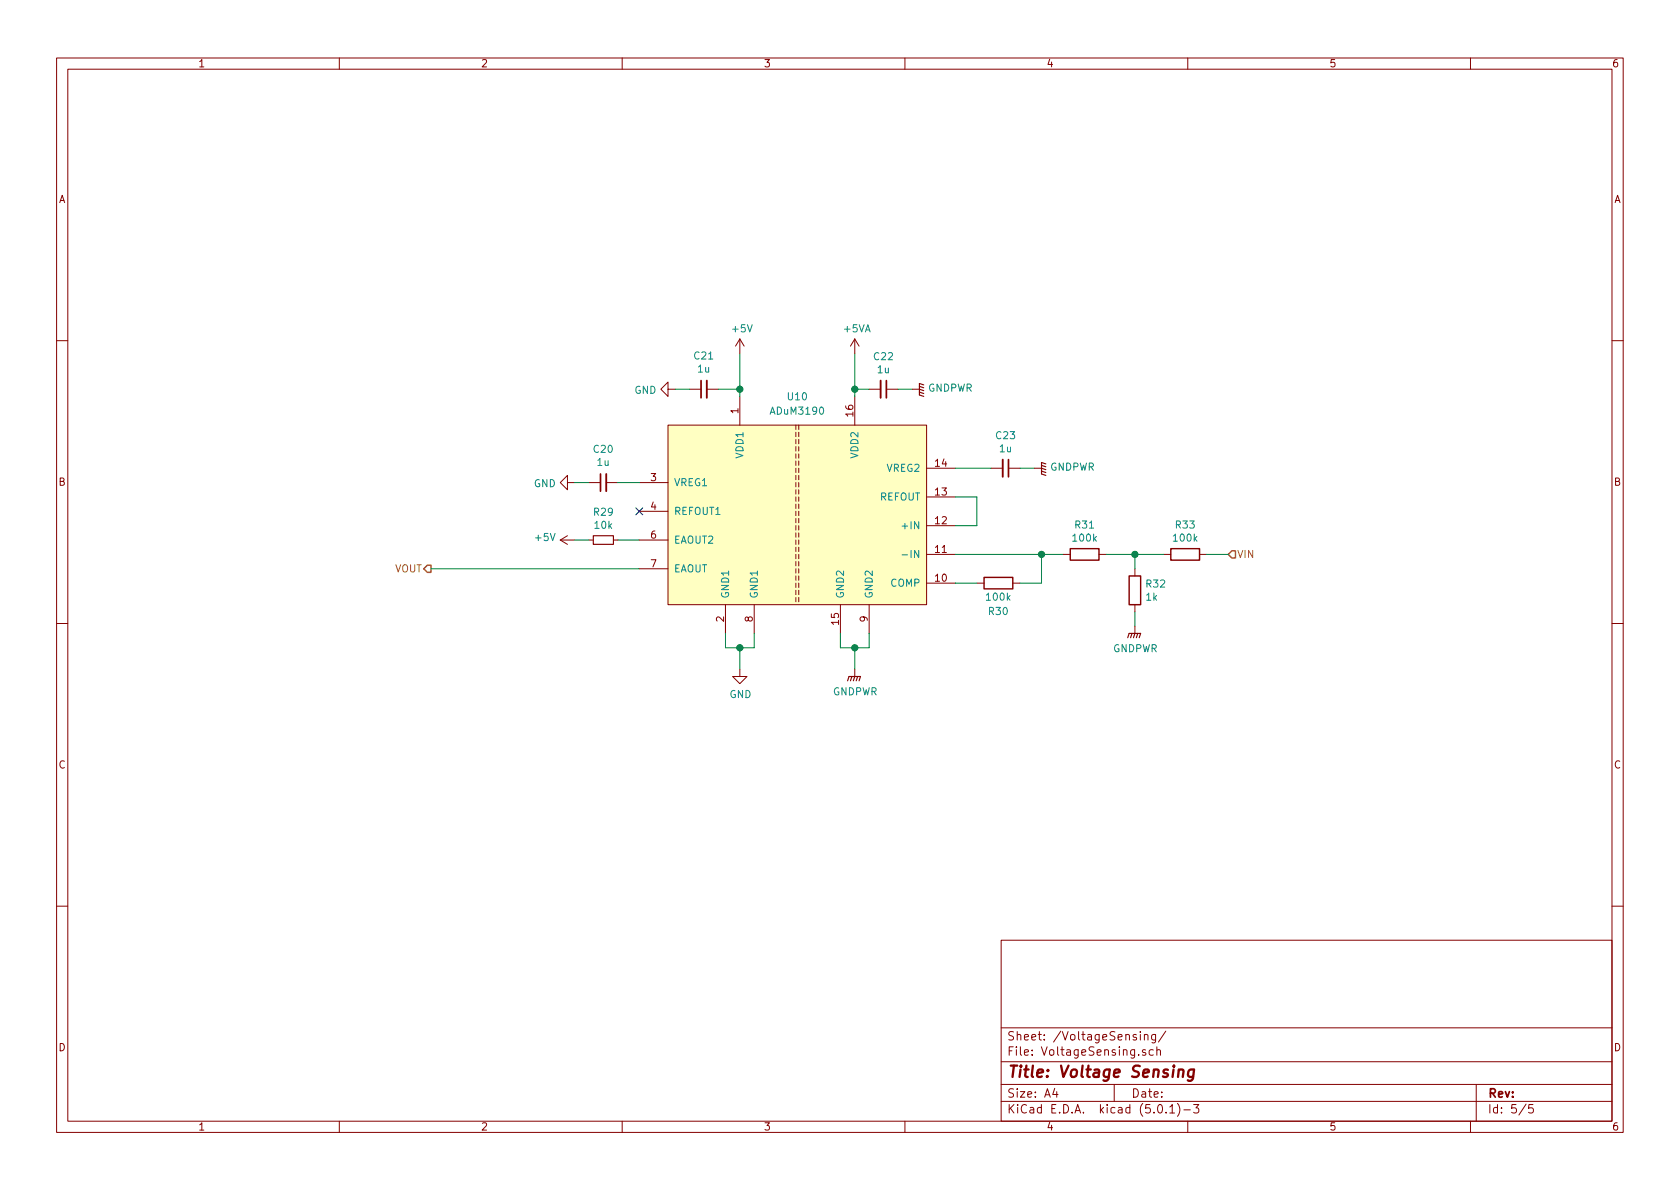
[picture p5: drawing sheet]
EESchema Schematic File Version 4
LIBS:spindleMD_v2-cache
EELAYER 26 0
EELAYER END
$Descr A4 11693 8268
encoding utf-8
Sheet 5 5
Title "Voltage Sensing"
Date ""
Rev ""
Comp ""
Comment1 ""
Comment2 ""
Comment3 ""
Comment4 ""
$EndDescr
$Comp
L mylib:ADuM3190 U10
U 1 1
P 5550 3650
F 0 "U10" H 5550 4550 50  0000 C CNN
F 1 "ADuM3190" H 5550 4450 50  0000 C CNN
F 2 "Housings_SSOP:QSOP-16_3.9x4.9mm_Pitch0.635mm" H 5550 3650 50  0001 C CNN
F 3 "" H 5550 3650 50  0001 C CNN
	1    5550 3650
	1    0    0    -1  
$EndComp
Text HLabel 3000 3950 0    50   Output ~ 0
VOUT
Text HLabel 8550 3850 2    50   Input ~ 0
VIN
$Comp
L power:GND #PWR055
U 1 1
P 5150 4650
F 0 "#PWR055" H 5150 4400 50  0001 C CNN
F 1 "GND" H 5155 4477 50  0000 C CNN
F 2 "" H 5150 4650 50  0001 C CNN
F 3 "" H 5150 4650 50  0001 C CNN
	1    5150 4650
	1    0    0    -1  
$EndComp
Wire Wire Line
	5050 4400 5050 4500
Wire Wire Line
	5050 4500 5150 4500
Wire Wire Line
	5150 4500 5150 4650
Wire Wire Line
	5250 4500 5150 4500
Connection ~ 5150 4500
Wire Wire Line
	5250 4400 5250 4500
$Comp
L Device:R_Small R29
U 1 1
P 4200 3750
F 0 "R29" V 4004 3750 50  0000 C CNN
F 1 "10k" V 4095 3750 50  0000 C CNN
F 2 "Resistors_SMD:R_0603_HandSoldering" H 4200 3750 50  0001 C CNN
F 3 "~" H 4200 3750 50  0001 C CNN
	1    4200 3750
	0    1    1    0   
$EndComp
NoConn ~ 4450 3550
Wire Wire Line
	3000 3950 4450 3950
Wire Wire Line
	5150 2450 5150 2700
$Comp
L power:+5V #PWR052
U 1 1
P 4000 3750
F 0 "#PWR052" H 4000 3600 50  0001 C CNN
F 1 "+5V" V 4015 3878 50  0000 L CNN
F 2 "" H 4000 3750 50  0001 C CNN
F 3 "" H 4000 3750 50  0001 C CNN
	1    4000 3750
	0    -1   -1   0   
$EndComp
$Comp
L power:+5V #PWR054
U 1 1
P 5150 2450
F 0 "#PWR054" H 5150 2300 50  0001 C CNN
F 1 "+5V" H 5165 2623 50  0000 C CNN
F 2 "" H 5150 2450 50  0001 C CNN
F 3 "" H 5150 2450 50  0001 C CNN
	1    5150 2450
	1    0    0    -1  
$EndComp
Wire Wire Line
	5950 2450 5950 2700
$Comp
L power:GNDPWR #PWR057
U 1 1
P 5950 4650
F 0 "#PWR057" H 5950 4450 50  0001 C CNN
F 1 "GNDPWR" H 5954 4496 50  0000 C CNN
F 2 "" H 5950 4600 50  0001 C CNN
F 3 "" H 5950 4600 50  0001 C CNN
	1    5950 4650
	1    0    0    -1  
$EndComp
Wire Wire Line
	5850 4400 5850 4500
Wire Wire Line
	5850 4500 5950 4500
Wire Wire Line
	6050 4500 6050 4400
Wire Wire Line
	5950 4500 5950 4650
Connection ~ 5950 4500
Wire Wire Line
	5950 4500 6050 4500
$Comp
L Device:R R33
U 1 1
P 8250 3850
F 0 "R33" V 8043 3850 50  0000 C CNN
F 1 "100k" V 8134 3850 50  0000 C CNN
F 2 "Resistors_SMD:R_0603_HandSoldering" V 8180 3850 50  0001 C CNN
F 3 "~" H 8250 3850 50  0001 C CNN
	1    8250 3850
	0    1    1    0   
$EndComp
$Comp
L Device:R R32
U 1 1
P 7900 4100
F 0 "R32" H 7970 4146 50  0000 L CNN
F 1 "1k" H 7970 4055 50  0000 L CNN
F 2 "Resistors_SMD:R_0603_HandSoldering" V 7830 4100 50  0001 C CNN
F 3 "~" H 7900 4100 50  0001 C CNN
	1    7900 4100
	1    0    0    -1  
$EndComp
$Comp
L power:GNDPWR #PWR060
U 1 1
P 7900 4350
F 0 "#PWR060" H 7900 4150 50  0001 C CNN
F 1 "GNDPWR" H 7904 4196 50  0000 C CNN
F 2 "" H 7900 4300 50  0001 C CNN
F 3 "" H 7900 4300 50  0001 C CNN
	1    7900 4350
	1    0    0    -1  
$EndComp
Wire Wire Line
	7900 4250 7900 4350
Wire Wire Line
	7900 3950 7900 3850
Wire Wire Line
	8400 3850 8550 3850
$Comp
L Device:R R31
U 1 1
P 7550 3850
F 0 "R31" V 7343 3850 50  0000 C CNN
F 1 "100k" V 7434 3850 50  0000 C CNN
F 2 "Resistors_SMD:R_0603_HandSoldering" V 7480 3850 50  0001 C CNN
F 3 "~" H 7550 3850 50  0001 C CNN
	1    7550 3850
	0    1    1    0   
$EndComp
Wire Wire Line
	6650 3850 7250 3850
$Comp
L Device:R R30
U 1 1
P 6950 4050
F 0 "R30" V 6750 4050 50  0000 C CNN
F 1 "100k" V 6850 4050 50  0000 C CNN
F 2 "Resistors_SMD:R_0603_HandSoldering" V 6880 4050 50  0001 C CNN
F 3 "~" H 6950 4050 50  0001 C CNN
	1    6950 4050
	0    -1   -1   0   
$EndComp
Connection ~ 7900 3850
Wire Wire Line
	7900 3850 8100 3850
Wire Wire Line
	7700 3850 7900 3850
Wire Wire Line
	6650 4050 6800 4050
Wire Wire Line
	7100 4050 7250 4050
Wire Wire Line
	7250 4050 7250 3850
Connection ~ 7250 3850
Wire Wire Line
	7250 3850 7400 3850
Wire Wire Line
	6650 3450 6800 3450
Wire Wire Line
	6800 3450 6800 3650
Wire Wire Line
	6800 3650 6650 3650
$Comp
L Device:C_Small C23
U 1 1
P 7000 3250
F 0 "C23" V 6771 3250 50  0000 C CNN
F 1 "1u" V 6862 3250 50  0000 C CNN
F 2 "Capacitors_SMD:C_0603_HandSoldering" H 7000 3250 50  0001 C CNN
F 3 "~" H 7000 3250 50  0001 C CNN
	1    7000 3250
	0    1    1    0   
$EndComp
Wire Wire Line
	6650 3250 6900 3250
Wire Wire Line
	7100 3250 7200 3250
$Comp
L power:GNDPWR #PWR059
U 1 1
P 7200 3250
F 0 "#PWR059" H 7200 3050 50  0001 C CNN
F 1 "GNDPWR" V 7205 3142 50  0000 R CNN
F 2 "" H 7200 3200 50  0001 C CNN
F 3 "" H 7200 3200 50  0001 C CNN
	1    7200 3250
	0    -1   -1   0   
$EndComp
$Comp
L Device:C_Small C20
U 1 1
P 4200 3350
F 0 "C20" V 4429 3350 50  0000 C CNN
F 1 "1u" V 4338 3350 50  0000 C CNN
F 2 "Capacitors_SMD:C_0603_HandSoldering" H 4200 3350 50  0001 C CNN
F 3 "~" H 4200 3350 50  0001 C CNN
	1    4200 3350
	0    -1   -1   0   
$EndComp
$Comp
L power:GND #PWR051
U 1 1
P 4000 3350
F 0 "#PWR051" H 4000 3100 50  0001 C CNN
F 1 "GND" V 4005 3222 50  0000 R CNN
F 2 "" H 4000 3350 50  0001 C CNN
F 3 "" H 4000 3350 50  0001 C CNN
	1    4000 3350
	0    1    1    0   
$EndComp
Wire Wire Line
	4300 3350 4450 3350
Wire Wire Line
	4300 3750 4450 3750
Wire Wire Line
	4000 3350 4100 3350
Wire Wire Line
	4000 3750 4100 3750
$Comp
L Device:C_Small C22
U 1 1
P 6150 2700
F 0 "C22" V 5921 2700 50  0000 C CNN
F 1 "1u" V 6012 2700 50  0000 C CNN
F 2 "Capacitors_SMD:C_0603_HandSoldering" H 6150 2700 50  0001 C CNN
F 3 "~" H 6150 2700 50  0001 C CNN
	1    6150 2700
	0    1    1    0   
$EndComp
Wire Wire Line
	6250 2700 6350 2700
$Comp
L power:GNDPWR #PWR058
U 1 1
P 6350 2700
F 0 "#PWR058" H 6350 2500 50  0001 C CNN
F 1 "GNDPWR" V 6355 2592 50  0000 R CNN
F 2 "" H 6350 2650 50  0001 C CNN
F 3 "" H 6350 2650 50  0001 C CNN
	1    6350 2700
	0    -1   -1   0   
$EndComp
Wire Wire Line
	6050 2700 5950 2700
Connection ~ 5950 2700
Wire Wire Line
	5950 2700 5950 2750
$Comp
L Device:C_Small C21
U 1 1
P 4900 2700
F 0 "C21" V 5129 2700 50  0000 C CNN
F 1 "1u" V 5038 2700 50  0000 C CNN
F 2 "Capacitors_SMD:C_0603_HandSoldering" H 4900 2700 50  0001 C CNN
F 3 "~" H 4900 2700 50  0001 C CNN
	1    4900 2700
	0    -1   -1   0   
$EndComp
$Comp
L power:GND #PWR053
U 1 1
P 4700 2700
F 0 "#PWR053" H 4700 2450 50  0001 C CNN
F 1 "GND" V 4705 2572 50  0000 R CNN
F 2 "" H 4700 2700 50  0001 C CNN
F 3 "" H 4700 2700 50  0001 C CNN
	1    4700 2700
	0    1    1    0   
$EndComp
Wire Wire Line
	4700 2700 4800 2700
Wire Wire Line
	5000 2700 5150 2700
Connection ~ 5150 2700
Wire Wire Line
	5150 2700 5150 2750
$Comp
L power:+5VA #PWR056
U 1 1
P 5950 2450
F 0 "#PWR056" H 5950 2300 50  0001 C CNN
F 1 "+5VA" H 5965 2623 50  0000 C CNN
F 2 "" H 5950 2450 50  0001 C CNN
F 3 "" H 5950 2450 50  0001 C CNN
	1    5950 2450
	1    0    0    -1  
$EndComp
$EndSCHEMATC
